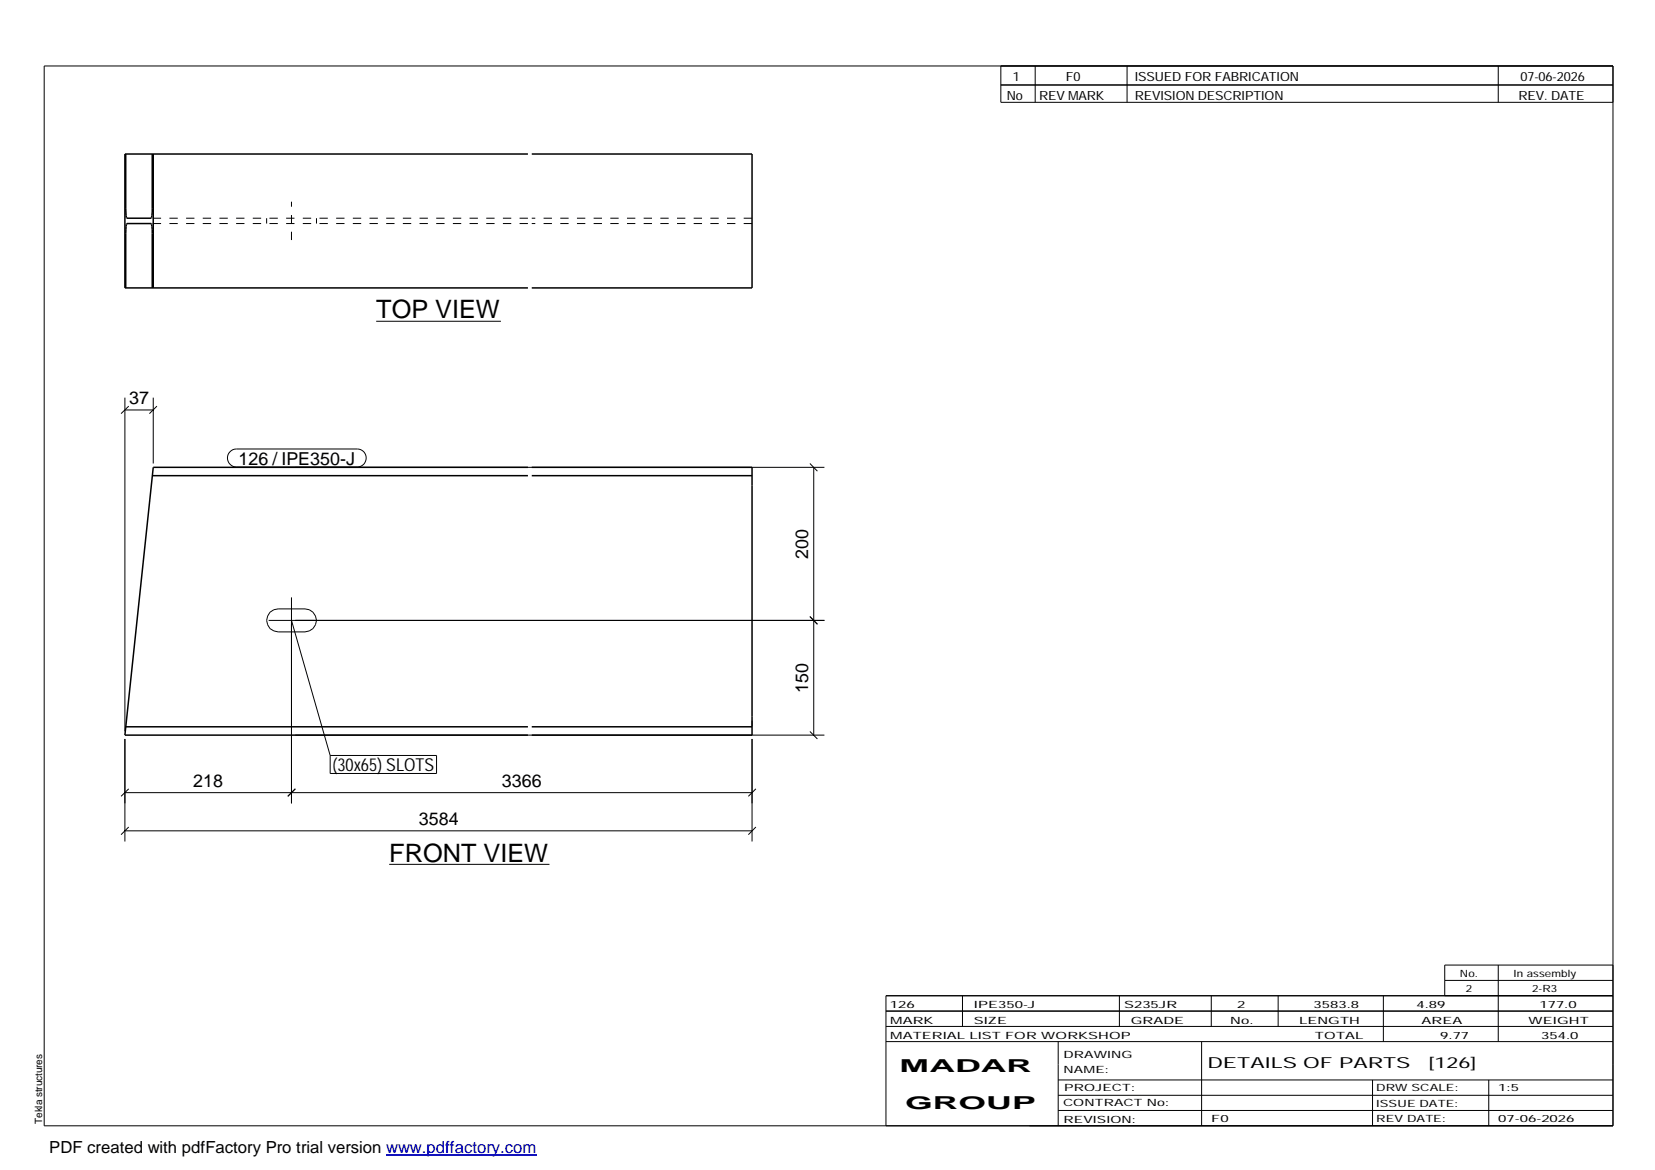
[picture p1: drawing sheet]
<svg xmlns="http://www.w3.org/2000/svg" width="420mm" height="297mm" viewBox="0 0 420 297" stroke-linecap="round" stroke-linejoin="round" font-family="sans-serif">
<g fill="none" stroke="#000" stroke-width=".25">
<path d="M11.2 16.7h398.3v269.1h-398.3zM254.1 16.7v9.3h155.4M262.8 16.7v9.3M286.1 16.7v9.3M380.4 16.7v9.3M254.1 21.6h155.4M95.5 81.6h31.7M31.7 101v84.7M31.7 104.1h7.2M32.7 103.1l-2 1.9M38.9 101v16.7M39.8 103.1l-1.9 1.9"/>
<path d="M58.4 114.7l.7-.5 .9-.2h30.7a2.29 2.29 0 0 1 2.3 2.3 2.29 2.29 0 0 1-2.3 2.3h-30.7a2.28 2.28 0 0 1-2.1-1.4 2.28 2.28 0 0 1 .5-2.5zM75 118.6h134.3M205.6 117.7l1.9 1.9M206.6 118.6v68M68.2 157.5h141.1M68.5 155.4l1-.6 1.1-.2h6.8a2.92 2.92 0 0 1 2.9 2.9 2.92 2.92 0 0 1-2.9 2.9h-6.8a2.95 2.95 0 0 1-2.7-1.8 2.95 2.95 0 0 1 .6-3.2zM74 151.7v52.2M74 157.5l9.8 34.3M205.6 156.5l1.9 2M31.7 187.6v26M75 186.6h134.3M83.8 191.8h27v4.6h-27z"/>
<path d="M190.9 187.6v26M205.6 185.7l1.9 1.9M31.7 210.9h159.2M31.7 201.2h159.2M32.7 210l-2 1.9M32.7 200.3l-2 1.9M75 200.3l-1.9 1.9M98.8 219.4h40.7M191.9 210l-1.9 1.9M191.9 200.3l-1.9 1.9M224.9 256.7h184.6M244.3 252.8v7.8"/>
<path d="M284.2 252.8v7.8M307.5 252.8v7.8M324.5 252.8v7.8M351.2 252.8v11.6M366.8 248.9h42.7M380.4 245v19.4M409.5 245h-42.7v7.8M409.5 252.8h-184.6v33M224.9 264.4h184.6M224.9 260.6h184.6M268.6 264.4v21.4M268.6 274.2h140.9"/>
<path d="M268.6 278.1h140.9M305.1 264.4v21.4M348.4 274.2v11.6M378 274.2v11.6M268.6 281.9h140.9"/>
</g>
<path d="M31.9 39.1v13.8l.3 2.5h6.2l.1-.2 .2-1.4v-14.7M38.9 39.1v34M134 39.1h-102.3v34h102.3M135 39.1h55.9v34h-55.9M31.9 73.1v-13.8l.3-2.5h6.2l.1 .2 .2 1.3v14.8M134 118.6h-95.1l-7.2 68h102.3M135 118.6h55.9v68h-55.9M38.7 120.8h95.3M135 120.8h55.9M31.9 184.5h102.1M135 184.5h55.9" fill="none" stroke="#000" stroke-width=".38"/>
<path d="M67.7 55.4v1.4M80.3 55.4v1.4M134 55.4h-95.6M134 56.8h-95.6M190.9 55.4h-55.9M190.9 56.8h-55.9M74 60.9v-9.7M190.9 184.5v-.2M190.9 184.3v-1.3" fill="none" stroke="#000" stroke-width=".25" stroke-dasharray="2.1 2.1" stroke-linecap="butt"/>
<path d="M98 293.3h38.2" fill="none" stroke="#00f" stroke-width=".3"/>
<g font-size="6.4">
<text x="95.5" y="80.8">TOP VIEW</text>
<text x="98.8" y="218.7">FRONT VIEW</text>
</g>
<g font-size="4.5">
<text x="32.8" y="102.6">37</text>
<text x="60.6" y="118">126 / IPE350-J</text>
<text x="205.2" y="141.8" transform="rotate(-90 205.2 141.8)">200</text>
<text x="205.2" y="175.8" transform="rotate(-90 205.2 175.8)">150</text>
<text x="84.4" y="195.8">(30x65) SLOTS</text>
<text x="49.1" y="199.8">218</text>
<text x="127.4" y="199.8">3366</text>
<text x="106.3" y="209.5">3584</text>
<text x="228.4" y="272.3">MADAR</text>
<text x="229.8" y="281.6">GROUP</text>
</g>
<text font-size="4.2" x="12.5" y="292.7">PDF created with pdfFactory Pro trial version www.pdffactory.com</text>
<g font-size="3.9">
<text x="306.5" y="271.3">DETAILS OF PARTS</text>
<text x="362.7" y="271.3">[126]</text>
</g>
<g font-size="3.2">
<text x="257.1" y="20.5">1</text>
<text x="270.6" y="20.5">F0</text>
<text x="288.1" y="20.5">ISSUED FOR FABRICATION</text>
<text x="386" y="20.5">07-06-2026</text>
<text x="255.6" y="25.5">No</text>
<text x="263.8" y="25.5">REV MARK</text>
<text x="288.1" y="25.5">REVISION DESCRIPTION</text>
<text x="385.5" y="25.5">REV. DATE</text>
</g>
<g font-size="2.5">
<text x="370.6" y="247.9">No.</text>
<text x="372.1" y="251.8">2</text>
<text x="384.3" y="247.9">In assembly</text>
<text x="389" y="251.8">2-R3</text>
<text x="225.9" y="255.9">126</text>
<text x="247.3" y="255.9">IPE350-J</text>
<text x="285.4" y="255.9">S235JR</text>
<text x="314.1" y="255.9">2</text>
<text x="333.5" y="255.9">3583.8</text>
<text x="359.6" y="255.9">4.89</text>
<text x="390.8" y="255.9">177.0</text>
<text x="226" y="263.7">MATERIAL LIST FOR WORKSHOP</text>
<text x="226" y="259.9">MARK</text>
<text x="247.2" y="259.9">SIZE</text>
<text x="287.1" y="259.9">GRADE</text>
<text x="312.3" y="259.9">No.</text>
<text x="329.8" y="259.9">LENGTH</text>
<text x="333.8" y="263.7">TOTAL</text>
<text x="360.9" y="259.9">AREA</text>
<text x="365.6" y="263.7">9.77</text>
<text x="388.1" y="259.9">WEIGHT</text>
<text x="391.3" y="263.7">354.0</text>
<text x="270" y="268.5">DRAWING</text>
<text x="270" y="272.5">NAME:</text>
<text x="269.9" y="280.9">CONTRACT No:</text>
<text x="270.2" y="277">PROJECT:</text>
<text x="349.4" y="277.1">DRW SCALE:</text>
<text x="349.4" y="281">ISSUE DATE:</text>
<text x="380.4" y="277.1">1:5</text>
<text x="10.7" y="285.4" transform="rotate(-90 10.7 285.4)">Tekla structures</text>
<text x="270" y="285">REVISION:</text>
<text x="307.5" y="284.8">F0</text>
<text x="349.4" y="284.8">REV DATE:</text>
<text x="380.4" y="284.8">07-06-2026</text>
</g>
</svg>
